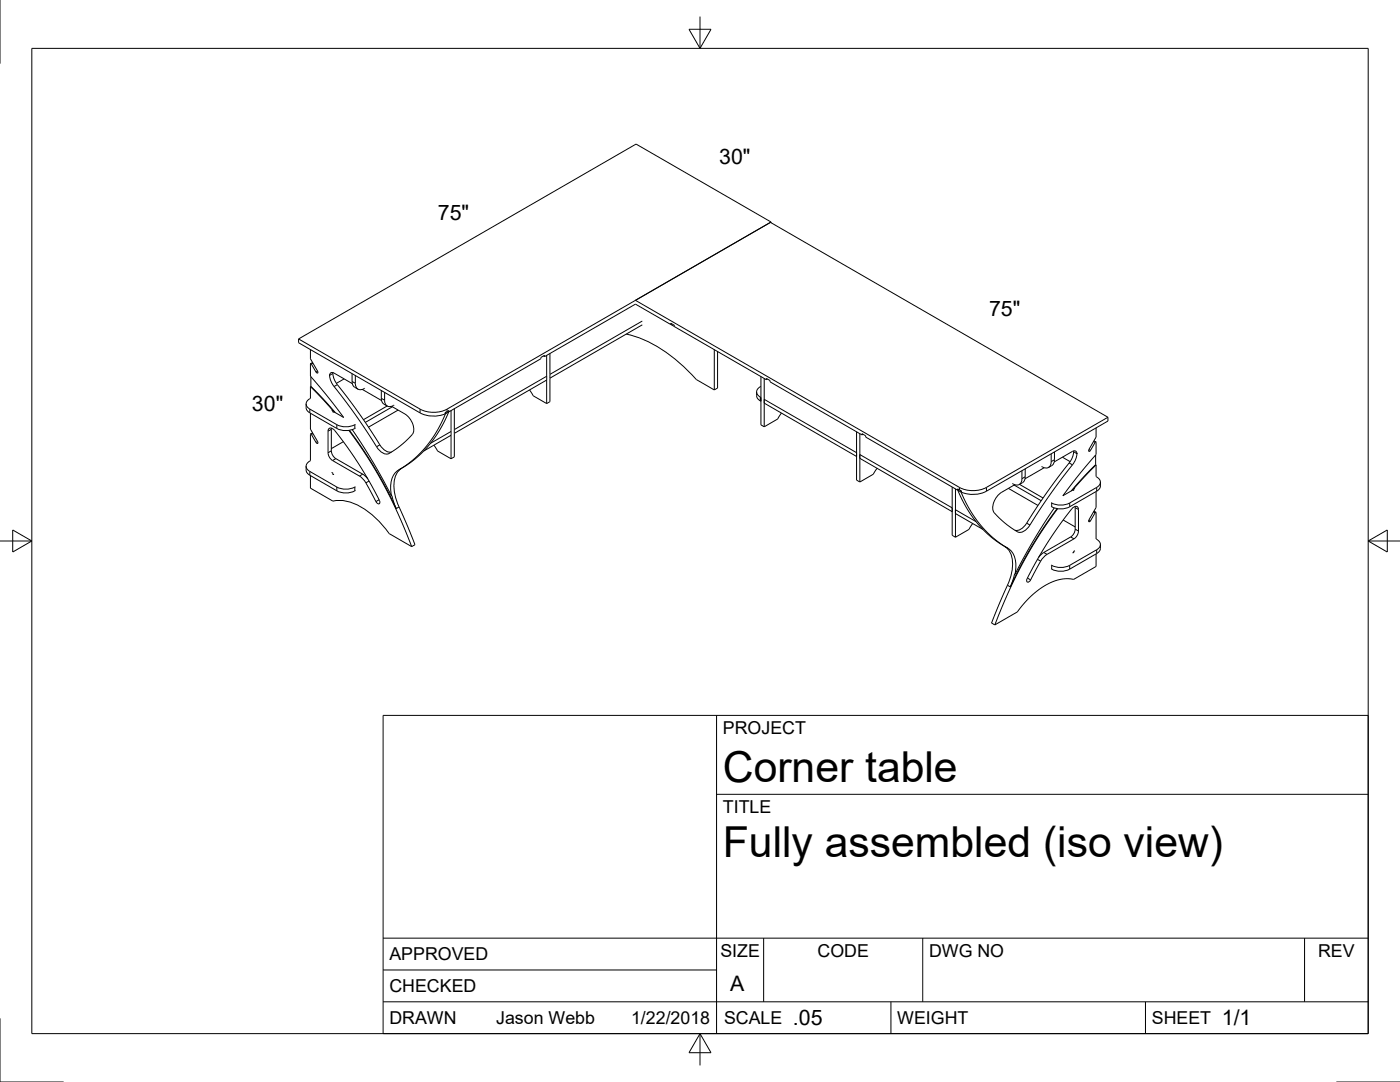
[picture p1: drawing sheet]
<svg xmlns="http://www.w3.org/2000/svg" width="279mm" height="216mm" viewBox="0 0 279 216" stroke-linecap="round" stroke-linejoin="round" font-family="sans-serif">
<!-- layer: Visible -->
<g fill="none" stroke="#000" stroke-width=".2">
<path d="M126.8 59.9l27-15.5 67.3 38.9-24.2 14a6 6 0 0 1-5.4 0zM153.9 44.3l-64.7 37.3a6 6 0 0 1-5.4 0l-24.2-14M153.9 44.3v.1M153.9 44.3l-27-15.6-67.3 38.9M59.6 67.6v.8l24.2 14a6 6 0 0 0 5 .2v-.3l.8-.4v.3M62 69.8v1.8l1.4 2.7-.2 .1-.1-.2-1-1.5-.1-.1v2.5l3.5 4.1 3.1 4.1-1.9-1.1-4.7-5.1M62 77.1v2.4a1.13 1.13 0 0 0-.9 1 1.13 1.13 0 0 0 .7 1.1l5.4 3.1a4 4 0 0 0 3.7 0M62 77.1l4.9 5.2M62 77.1h.1M62 75.2v1.9M62.4 72.3l-.4 .3M65.8 74.9v.1"/>
<path d="M65.8 74.9l.3-.5h.6l3.6 2.1M65.8 74.9a8.3 8.3 0 0 0 2.3 4l3 4.1 3 4.5a10.3 10.3 0 0 0 2.3 2.9l.9 .2 .3-.1M66.4 74.5l-.6 .4M66.4 74.5a8.3 8.3 0 0 0 2.3 4.1l3 4 3.1 4.5a10.9 10.9 0 0 0 2.2 2.9l.8 .2h.4M66.5 74.4l-.1 .1M68.7 75.6l-1.6 .9M70.3 74.6a3.2 3.2 0 0 0 .3 2.5l.8 .6M70.9 74.9v1.6a1.12 1.12 0 0 0 .6 1.2 1.12 1.12 0 0 0 1.3-.2M72.3 77.7l3.8 2.2M76.1 77.9a3.2 3.2 0 0 0 .3 2.6l.9 .5-4.8 2.7M76.8 78.3v1.6a1.12 1.12 0 0 0 .6 1.2 1.12 1.12 0 0 0 1.3-.3M105.7 77.8l.7 1.2 2.7 1.5"/>
<path d="M108.5 71l.2 .2M108.7 71.2l18.1-10.5 26.1 15.1M108.7 71.2v-.3l-.8 .4v.3l-18.3 10.6M109.1 70.9v9.6M109.1 75.1h.1M109.1 75.8l-18.4 10.7M109.1 75.1l-18.4 10.6M109.7 75.5h.1M109.7 74.7h.1M109.8 70.5v9.6l-.7 .4M125 66.7a26.3 26.3 0 0 1 12.9 7.9l1.1 1.1 3.6 2.1M128.2 64.8l-18.5 10.7"/>
<path d="M128.2 64.1l-18.5 10.6M134.1 64.6l-.2 .1v-.2l.7 .4v.3M142.6 69.8v8M143.2 70.1v7.3l-.6 .4M151 78.2a1.52 1.52 0 0 0 .9 1.9M151.9 77.1a1.14 1.14 0 0 0-.9 1.1 1.14 1.14 0 0 0 .9 1.1M151.9 75.1v9.7l.6 .4M152.5 79.7l18.5 10.6M152.5 75.5v9.7M152.9 75.8v-.3l.8 .4v.3l18.3 10.6M153.2 75.6l-.3 .2M61.1 80.6a1.51 1.51 0 0 0 .7 1.8l5.4 3.1a4 4 0 0 0 3.7-.1"/>
<path d="M61.1 93a1.51 1.51 0 0 0 .7 1.8l5.4 3.1a4 4 0 0 0 3.7 0M62 82.5v3.1l1.4 2.7-.2 .2-.1-.2-1-1.6-.1-.1v5.3a1.13 1.13 0 0 0-.9 1.1 1.13 1.13 0 0 0 .7 1.1l5.4 3.1a4 4 0 0 0 3.7-.1M62 94.9v2.5l4.4 2.6a9.2 9.2 0 0 1 7.6 2.5 20.4 20.4 0 0 1 3.7 4l4.5 2.6M62.4 86.4l-.4 .2M65.7 85.5a1.1 1.1 0 0 1 1.3 .7l4.5 6.3 2.1 3.5 2 3.6a.7 .7 0 0 1 .1 .9 2.04 2.04 0 0 1-1.2-1.5l-1-1.9a5 5 0 0 0-1.8-2.1l-5.3-3.1-.6-.5-.3-1.1v-4.3zM66.2 85.4l-.1 4.6 .4 1 .5 .5 5.4 3.1 1 1M66.2 81.9h.1l.2 .3h.2M66.2 94.4l.1-.1 .2 .3h.2M68.5 88.1l-2.4 1.4M69.6 85.9l3.7 5.3 3.4 5.7 2.8 5.7 2.7 6.5M69.7 85.9l2.7 3.7 2.4 3.8 2.3 4 2 4.1-.9-2.6-.1 .1M70.3 85.7l4.2 6.7 3.6 6.6"/>
<path d="M77.6 90.5h.1M77.7 90.5h-.1M78.1 81.1l2.7 1.5a3.7 3.7 0 0 1 1.7 3.8l-2.1 2.1-2.8 2M78.3 81.2l-5.4 3.1M79.5 81.8l-6 3.4M79.5 93.8a4.7 4.7 0 0 0-1.4 5.2M80.2 93.4a4 4 0 0 0-1.6 3.9 17.9 17.9 0 0 0 1.8 5.6l2.4 5.8-.6 .4M86.6 88.8l.7 1.2 2.7 1.5M88.9 82.3h.1M88.9 82.6l-1.7 3.5-2.2 3-2.6 2.7-2.9 2M88.9 82.3v.3M89.1 82.2l-.2 .1"/>
<path d="M89.6 82.2l-1.9 3.7-2.3 3.1-2.7 2.7-3.1 2.1M89.6 82.2l-.7 .4M89.6 81.9v.3M89.6 82.1v.1M90 81.9v9.6M90 86.1h.1M90 86.1l-4.1 2.4M90 86.8l-5.4 3.2M90.7 86.5h.1M90.7 85.7h.1M90.7 81.6v9.6l-.7 .3M152.5 80.4l18.5 10.7"/>
<path d="M156 82.4l-.8 1.2-2.7 1.6M170.9 86.2v9.6l.7 .4M171.6 91.5l18.4 10.6M171.6 90.7l18.4 10.6M171.6 86.5v9.7M172 86.8v-.3l.8 .5v.2l18.3 10.6M172.2 86.7l-.2 .1M175 93.4l-.7 1.2-2.7 1.6M190 97.2v9.6l.7 .4M190.7 97.6v9.6M191.1 97.8v-.3l.8 .5v.2a6 6 0 0 0 5-.2M191.2 97.8l1.8 3.7 2.3 3.2 2.7 2.6 3.2 2.1"/>
<path d="M191.2 97.8l.6 .4M191.2 97.6v.2M191.2 97.8h-.1M191.6 97.8l.2 .2M191.8 98.2l1.7 3.5 2.2 3 2.5 2.6 3 2.1M191.8 98v.2M191.8 97.9v.1M201.2 97.4l6 3.5M202.4 96.8l5.4 3.1M202.5 96.7l-2.6 1.5a3.7 3.7 0 0 0-1.7 3.8l2.1 2.2 2.8 1.9M203.5 96.7l4.7 2.7M203.9 93.9v1.6a1.12 1.12 0 0 1-.5 1.2 1.12 1.12 0 0 1-1.4-.2"/>
<path d="M204.6 93.5a3.3 3.3 0 0 1-.3 2.6l-.9 .6M208.4 93.3l-3.8 2.2M209.8 90.6v1.5a1.12 1.12 0 0 1-.6 1.2 1.12 1.12 0 0 1-1.3-.2M210.4 90.2a3.2 3.2 0 0 1-.3 2.5l-.8 .6M212 91.2l1.6 .9M214 97.8l-1.9 1.1M214.2 90l.1 .1M214.3 90.1a8.3 8.3 0 0 1-2.3 4.1l-3 4-3.1 4.5a10.9 10.9 0 0 1-2.2 2.9l-.8 .3-.4-.1M214.3 90.1l.6 .4M214.9 90.5a8.3 8.3 0 0 1-2.3 4.1l-3 4-3 4.5a10.3 10.3 0 0 1-2.3 2.9l-.9 .2-.3-.1M214.9 90.5l-.3-.5-.6 .1-3.6 2.1M214.9 90.4v.2z"/>
<path d="M218.3 88l.4 .2M218.7 92.7l-4.9 5.3M218.7 92.7v.1M218.7 90.8v1.9M218.7 92.8l-4.7 5h.2l.2-.3 .1 .1M218.7 85.4v1.8l-1.4 2.7v.2l.3-.2 1-1.6 .1-.1v2.5l-3.5 4.1-3.1 4.1M218.7 98.1v3.2l-1.4 2.7v.1l.3-.2 1-1.6 .1-.1v5.4a1.13 1.13 0 0 1 .9 1 1.13 1.13 0 0 1-.7 1.1l-5.4 3.1a4 4 0 0 1-3.7-.1M218.7 92.8v2.3a1.13 1.13 0 0 1 .9 1 1.13 1.13 0 0 1-.7 1.2l-5.4 3.1a4 4 0 0 1-3.7-.1M219.6 96.2a1.51 1.51 0 0 1-.7 1.8l-5.4 3.1a4 4 0 0 1-3.7 0M221.1 83.3v.7l-24.2 14M190.7 102.5l5.4 3.1M190.7 101.7l4.1 2.4"/>
<path d="M194.1 104.5l-.7 1.1-2.7 1.6M200.5 109a4 4 0 0 1 1.6 3.9 17.9 17.9 0 0 1-1.8 5.7l-2.4 5.7 .6 .4M201.2 109.4a4.7 4.7 0 0 1 1.4 5.2M203 106.1h.1M203.1 106.1h.1M205 115.5l-.1 .3 .1 .4a2.04 2.04 0 0 0 1.2-1.6l1-1.8a5 5 0 0 1 1.8-2.2l5.3-3.1 .6-.5 .3-1v-4.7a.74 .74 0 0 0-1.3 .2l-2.4 3.3-2.3 3.3-2.1 3.5-2.1 3.9M210.4 101.4l-4.2 6.6-3.6 6.6M211 101.5l-2.7 3.7-2.4 3.8-2.3 4-2 4.1 .9-2.6 .1 .1M211.1 101.5l-3.7 5.3-3.4 5.7-2.8 5.7-2.7 6.5M212.2 103.8l2.4 1.3M214.5 110h-.1l-.2 .3h-.2M214.6 101.1v4.5l-.4 1-.5 .5-5.4 3.1-1 1"/>
<path d="M218.3 102l.4 .2M218.7 110.5v2.5l-4.4 2.6-1.4-.1-1.3 .1-1.4 .5-1.6 .7-1.6 1.1-1.4 1.2-2.6 3-4.5 2.6M219.6 108.7a1.51 1.51 0 0 1-.7 1.8l-5.4 3.1a4 4 0 0 1-3.7-.1"/>
</g>
<!-- layer: Visible Narrow -->
<g fill="none" stroke="#000" stroke-width=".2">
<path d="M62.5 72.5l-.4 .2M63.4 74.1l-.3 .1M67.3 76.8l-.6 .3M70.3 76.1l.6 .4M76.1 79.5l.7 .4M151.7 79.2v.8M61.8 81.6v.8M61.8 94.1v.7M62.5 86.5l-.4 .2M63.4 88.1l-.3 .2M66.1 90l-.6 .3M66.1 85.7l-.6 .3"/>
<path d="M67 91.5l-.6 .4M67.2 84.7v.8M67.2 97.2v.7M70.8 84.7v.8M70.8 97.2v.7M72.4 94.6l-.7 .4M73.7 96l-.7 .4M75.7 99.7l-.7 .4M75.8 88.8l-.6 .3M77.7 90.5h-.1M83.8 81.6v.8M89.2 81.6v.5"/>
<path d="M191.5 97.3v.5M196.9 97.3v.7M204.6 95.1l-.7 .4M210.4 91.7l-.6 .4M213.4 92.4l.6 .4M217.3 89.7l.3 .2M218.2 88.1l.4 .2M218.9 97.3v.7M79.6 101.2l-.6 .3M201.1 116.8l.6 .4M203 106.1h.1M204.9 104.4l.6 .4"/>
<path d="M205 115.3l.7 .4M207.1 111.6l.6 .4M208.3 110.2l.7 .4M209.9 100.4v.7M209.9 112.8v.8M213.5 100.4v.7M213.5 112.8v.8M213.7 107.1l.6 .4M214.6 101.3l.6 .4M214.6 105.6l.6 .4M217.3 103.7l.3 .2M218.2 102.1l.4 .2"/>
<path d="M218.9 109.7v.8"/>
</g>
<!-- layer: Border -->
<path d="M0 0v12.7M6.3 9.7h266.8v196.5h-266.8zM137.5 5.8h4.4l-2.2 3.9zM139.7 3.3v6.4M0 107.9h6.3M2.5 105.7l3.8 2.2-3.8 2.2zM273.1 107.9l3.8-2.2v4.4zM273.1 107.9h6.3M0 203.2v12.7h12.7M139.7 206.2v6.4M139.7 206.2l2.2 3.9h-4.4zM266.7 215.9h12.7" fill="none" stroke="#000" stroke-width=".2"/>
<!-- layer: Titleblock -->
<path d="M76.5 142.7h196.6v63.5h-196.6zM143 158.5h130.1M143 142.7v63.5M76.5 199.9h196.6M76.5 193.5h66.5M76.5 187.2h196.6M152.4 187.2v12.7M177.8 199.9v6.3M184.2 187.2v12.7M228.6 199.9v6.3M260.4 187.2v12.7" fill="none" stroke="#000" stroke-width=".2"/>
<g font-size="8.5">
<text x="144.3" y="156">Corner table</text>
<text x="144.3" y="170.9">Fully assembled (iso view)</text>
</g>
<g font-size="4.3">
<text x="143.5" y="32.7">30&quot;</text>
<text x="87.4" y="43.8">75&quot;</text>
<text x="197.4" y="63">75&quot;</text>
<text x="50.3" y="82">30&quot;</text>
<text x="145.7" y="197.7">A</text>
<text x="158.2" y="204.6">.05</text>
<text x="243.8" y="204.6">1/1</text>
</g>
<g font-size="3.5">
<text x="144.3" y="146.6">PROJECT</text>
<text x="144.3" y="162.3">TITLE</text>
<text x="77.7" y="191.6">APPROVED</text>
<text x="143.8" y="191">SIZE</text>
<text x="163.2" y="191">CODE</text>
<text x="185.4" y="191">DWG NO</text>
<text x="263.1" y="191">REV</text>
<text x="77.7" y="198">CHECKED</text>
<text x="77.7" y="204.3">DRAWN</text>
<text x="99" y="204.3">Jason Webb</text>
<text x="125.9" y="204.3">1/22/2018</text>
<text x="144.5" y="204.3">SCALE</text>
<text x="179.1" y="204.3">WEIGHT</text>
<text x="229.9" y="204.3">SHEET</text>
</g>
</svg>
